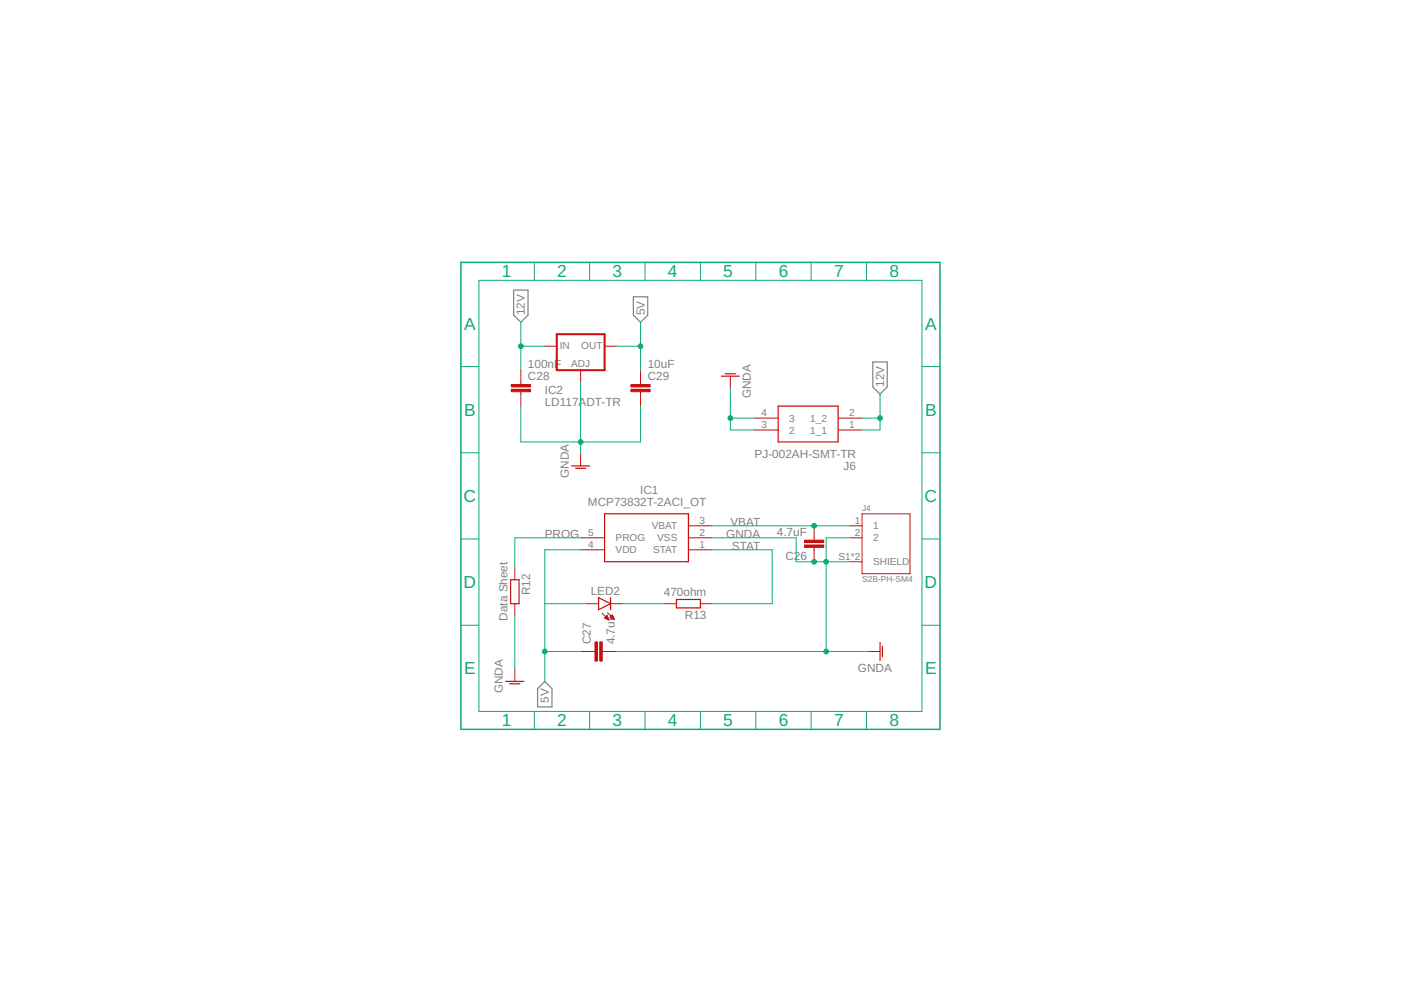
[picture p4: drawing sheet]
<svg xmlns="http://www.w3.org/2000/svg" width="297mm" height="210mm" viewBox="0 0 297 210" stroke-linecap="round" stroke-linejoin="round" font-family="sans-serif">
<path d="M108.9 61.5h3.1v5.3l-1.6 1.5-1.5-1.5zM134.3 62.9h3v3.9l-1.5 1.5-1.5-1.5zM185.1 76.8h3v5.2l-1.5 1.6-1.5-1.6zM115.5 144.5l1.5 1.5v3.9h-3v-3.9z" fill="none" stroke="#808080" stroke-width=".25"/>
<g fill="none" stroke="#c90d0c" stroke-width=".25">
<path d="M153 79.8h3.8M153.8 79.2h2.1M121.2 98.8h3.8M122 99.3h2.2M165 86.1h12.7v7.6h-12.7zM128.2 108.9h17.8v10.2h-17.8zM108.3 122.9h1.7v5.1h-1.7zM126.9 126.7l2.6 1.3-2.6 1.3zM129.5 126.7v2.6M143.4 127.1h5.1v1.8h-5.1zM186.6 136.2v3.8M187.1 137.1v2.1"/>
<path d="M107.3 144.5h3.8M108.1 145h2.1"/>
</g>
<g fill="none" stroke="#c90d0c" stroke-width=".21">
<path d="M110.4 78.5v3M115.5 73.4h2.5M123.1 78.5v2.5M128.2 73.4h2.5M135.8 78.5v3M154.9 79.8v2.5M110.4 83.1v3M123.1 96.2v2.6M135.8 83.1v3M159.9 91.2h5.1M159.9 88.6h5.1M177.7 91.2h5.1"/>
<path d="M177.7 88.6h5.1M123.1 116.6h5.1M123.1 114h5.1M146 116.6h5M146 114h5M146 111.5h5M172.6 111.5v3M172.6 116.1v3M180.2 114h2.6M180.2 111.5h2.6M180.2 119.1h2.6M182.8 108.9h10.1v12.7h-10.1z"/>
<path d="M109.2 120.4v2.5M109.2 128v2.5M123.1 138.1h3.1M124.4 128h2.5M127.7 130l1.4 1.4M127.7 138.1h3M128.2 131h.7M128.3 130.9h.6M128.4 131.1h.6M128.5 130.8h.3M128.6 130.6h.2M128.7 130.5l-.5 .5 .9 .4"/>
<path d="M128.7 130.5l.4 .9M128.7 131.3h.3M128.7 130.5v.1M128.8 129.9l1.4 1.4M129 131.4h.1M129.3 130.9h.7M129.5 128h2.5M129.5 130.8h.5M129.6 131h.5M129.6 130.6h.3M129.7 130.5h.2M129.8 130.4l-.5 .5 .9 .4"/>
<path d="M129.8 130.4l.4 .9M129.8 130.4h.1M129.9 131.1h.3M130.1 131.3h.1M140.9 128h2.5M148.5 128h2.5M184 138.1h2.6M109.2 141.9v2.6"/>
</g>
<g fill="#c90d0c" stroke="#c90d0c" stroke-width=".21">
<path d="M170.6 114.5h4v.5h-4z"/>
<path d="M170.6 115.5h4v.6h-4z"/>
<path d="M127.2 136.1h.5v4.1h-.5z"/>
<path d="M126.2 136.1h.5v4.1h-.5z"/>
<path d="M108.4 82.5h4.1v.6h-4.1z"/>
<path d="M108.4 81.5h4.1v.5h-4.1z"/>
<path d="M133.8 82.5h4v.6h-4z"/>
<path d="M133.8 81.5h4v.5h-4z"/>
</g>
<path d="M118 70.9h10.2v7.6h-10.2z" fill="none" stroke="#c90d0c" stroke-width=".42"/>
<path d="M97.7 55.6h101.6v99h-101.6z" fill="none" stroke="#0dab76" stroke-width=".32"/>
<g fill="none" stroke="#0dab76" stroke-width=".21">
<path d="M101.5 59.4h94v91.4h-94zM113.3 55.6v3.8M125 55.6v3.8M136.8 55.6v3.8M148.5 55.6v3.8M160.3 55.6v3.8M172 55.6v3.8M183.7 55.6v3.8M97.7 77.7h3.8M110.4 68.3v10.2M110.4 73.4h5.1M130.7 73.4h5.1"/>
<path d="M135.8 68.3v10.2M195.5 77.7h3.8M97.7 96h3.8M110.4 86.1v7.6h25.4v-7.6M123.1 81v15.2M154.9 82.3v8.9h5M154.9 88.6h5M182.8 88.6h3.8M186.6 83.6v7.6h-3.8M195.5 96h3.8M97.7 114.3h3.8M123.1 116.6h-7.6v27.9"/>
<path d="M123.1 114h-13.9v6.4M151 116.6h12.7v11.4h-12.7M151 111.5h29.2M151 114h17.8v5.1h11.4M180.2 114h-5v24.1M195.5 114.3h3.8M97.7 132.6h3.8M109.2 130.5v11.4M115.5 128h8.9M115.5 138.1h7.6M130.7 138.1h53.3M132 128h8.9"/>
<path d="M195.5 132.6h3.8M113.3 150.8v3.8M125 150.8v3.8M136.8 150.8v3.8M148.5 150.8v3.8M160.3 150.8v3.8M172 150.8v3.8M183.7 150.8v3.8"/>
</g>
<g fill="#0dab76" stroke="#0dab76" stroke-width=".21">
<circle cx="172.6" cy="111.5" r=".51"/>
<circle cx="175.2" cy="119.1" r=".51"/>
<circle cx="172.6" cy="119.1" r=".51"/>
<circle cx="175.2" cy="138.1" r=".51"/>
<circle cx="123.1" cy="93.7" r=".51"/>
<circle cx="154.9" cy="88.6" r=".51"/>
<circle cx="110.4" cy="73.4" r=".51"/>
<circle cx="186.6" cy="88.6" r=".51"/>
<circle cx="115.5" cy="138.1" r=".51"/>
<circle cx="135.8" cy="73.4" r=".51"/>
</g>
<g font-size="3.7" fill="#0dab76">
<text x="106.4" y="58.8">1</text>
<text x="118.1" y="58.8">2</text>
<text x="129.9" y="58.8">3</text>
<text x="141.6" y="58.8">4</text>
<text x="153.4" y="58.8">5</text>
<text x="165.1" y="58.8">6</text>
<text x="176.8" y="58.8">7</text>
<text x="188.6" y="58.8">8</text>
<text x="98.4" y="69.9">A</text>
<text x="196.1" y="69.9">A</text>
<text x="98.4" y="88.2">B</text>
<text x="196.1" y="88.2">B</text>
<text x="98.3" y="106.4">C</text>
<text x="196" y="106.4">C</text>
<text x="98.3" y="124.7">D</text>
<text x="196" y="124.7">D</text>
<text x="98.4" y="143">E</text>
<text x="196.1" y="143">E</text>
<text x="106.4" y="154">1</text>
<text x="118.1" y="154">2</text>
<text x="129.9" y="154">3</text>
<text x="141.6" y="154">4</text>
<text x="153.4" y="154">5</text>
<text x="165.1" y="154">6</text>
<text x="176.8" y="154">7</text>
<text x="188.6" y="154">8</text>
</g>
<g font-size="2.5" fill="#808080">
<text x="111.3" y="66.8" transform="rotate(-90 111.3 66.8)">12V</text>
<text x="136.7" y="66.8" transform="rotate(-90 136.7 66.8)">5V</text>
<text x="111.9" y="78.1">100nF</text>
<text x="111.9" y="80.6">C28</text>
<text x="115.5" y="83.6">IC2</text>
<text x="137.3" y="78.1">10uF</text>
<text x="137.3" y="80.6">C29</text>
<text x="187.5" y="82" transform="rotate(-90 187.5 82)">12V</text>
<text x="115.5" y="86.1">LD117ADT-TR</text>
<text x="159.2" y="84.4" transform="rotate(-90 159.2 84.4)">GNDA</text>
<text x="120.6" y="101.3" transform="rotate(-90 120.6 101.3)">GNDA</text>
<text x="160" y="97.1">PJ-002AH-SMT-TR</text>
<text x="178.9" y="99.7">J6</text>
<text x="124.6" y="107.3">MCP73832T-2ACI_OT</text>
<text x="135.7" y="104.8">IC1</text>
<text x="154.9" y="111.5">VBAT</text>
<text x="164.7" y="113.6">4.7uF</text>
<text x="115.5" y="114">PROG</text>
<text x="154" y="114">GNDA</text>
<text x="155.2" y="116.6">STAT</text>
<text x="166.5" y="118.7">C26</text>
<text x="107.6" y="131.6" transform="rotate(-90 107.6 131.6)">Data Sheet</text>
<text x="112.4" y="126.2" transform="rotate(-90 112.4 126.2)">R12</text>
<text x="125.2" y="126.2">LED2</text>
<text x="140.8" y="126.5">470ohm</text>
<text x="145.2" y="131.3">R13</text>
<text x="125.3" y="136.6" transform="rotate(-90 125.3 136.6)">C27</text>
<text x="130.3" y="136.6" transform="rotate(-90 130.3 136.6)">4.7uF</text>
<text x="181.9" y="142.5">GNDA</text>
<text x="106.6" y="147" transform="rotate(-90 106.6 147)">GNDA</text>
<text x="116.4" y="149.1" transform="rotate(-90 116.4 149.1)">5V</text>
</g>
<g font-size="2.1" fill="#808080">
<text x="118.7" y="74">IN</text>
<text x="121.1" y="77.7">ADJ</text>
<text x="123.2" y="74">OUT</text>
<text x="161.5" y="88.3">4</text>
<text x="167.3" y="89.4">3</text>
<text x="171.8" y="89.4">1_2</text>
<text x="180" y="88.3">2</text>
<text x="161.5" y="90.8">3</text>
<text x="167.3" y="91.9">2</text>
<text x="171.8" y="91.9">1_1</text>
<text x="180" y="90.8">1</text>
<text x="124.7" y="113.7">5</text>
<text x="138.2" y="112.2">VBAT</text>
<text x="148.3" y="113.7">2</text>
<text x="148.3" y="111.1">3</text>
<text x="181.2" y="111.1">1</text>
<text x="181.2" y="113.7">2</text>
<text x="185.1" y="112.2">1</text>
<text x="124.7" y="116.2">4</text>
<text x="130.5" y="117.3">VDD</text>
<text x="130.5" y="114.8">PROG</text>
<text x="138.5" y="117.3">STAT</text>
<text x="139.4" y="114.8">VSS</text>
<text x="148.3" y="116.2">1</text>
<text x="177.8" y="118.7">S1*2</text>
<text x="185.1" y="114.8">2</text>
<text x="185.1" y="119.9">SHIELD</text>
</g>
<g font-size="1.8" fill="#808080">
<text x="182.8" y="108.4">J4</text>
<text x="182.8" y="123.4">S2B-PH-SM4</text>
</g>
</svg>
